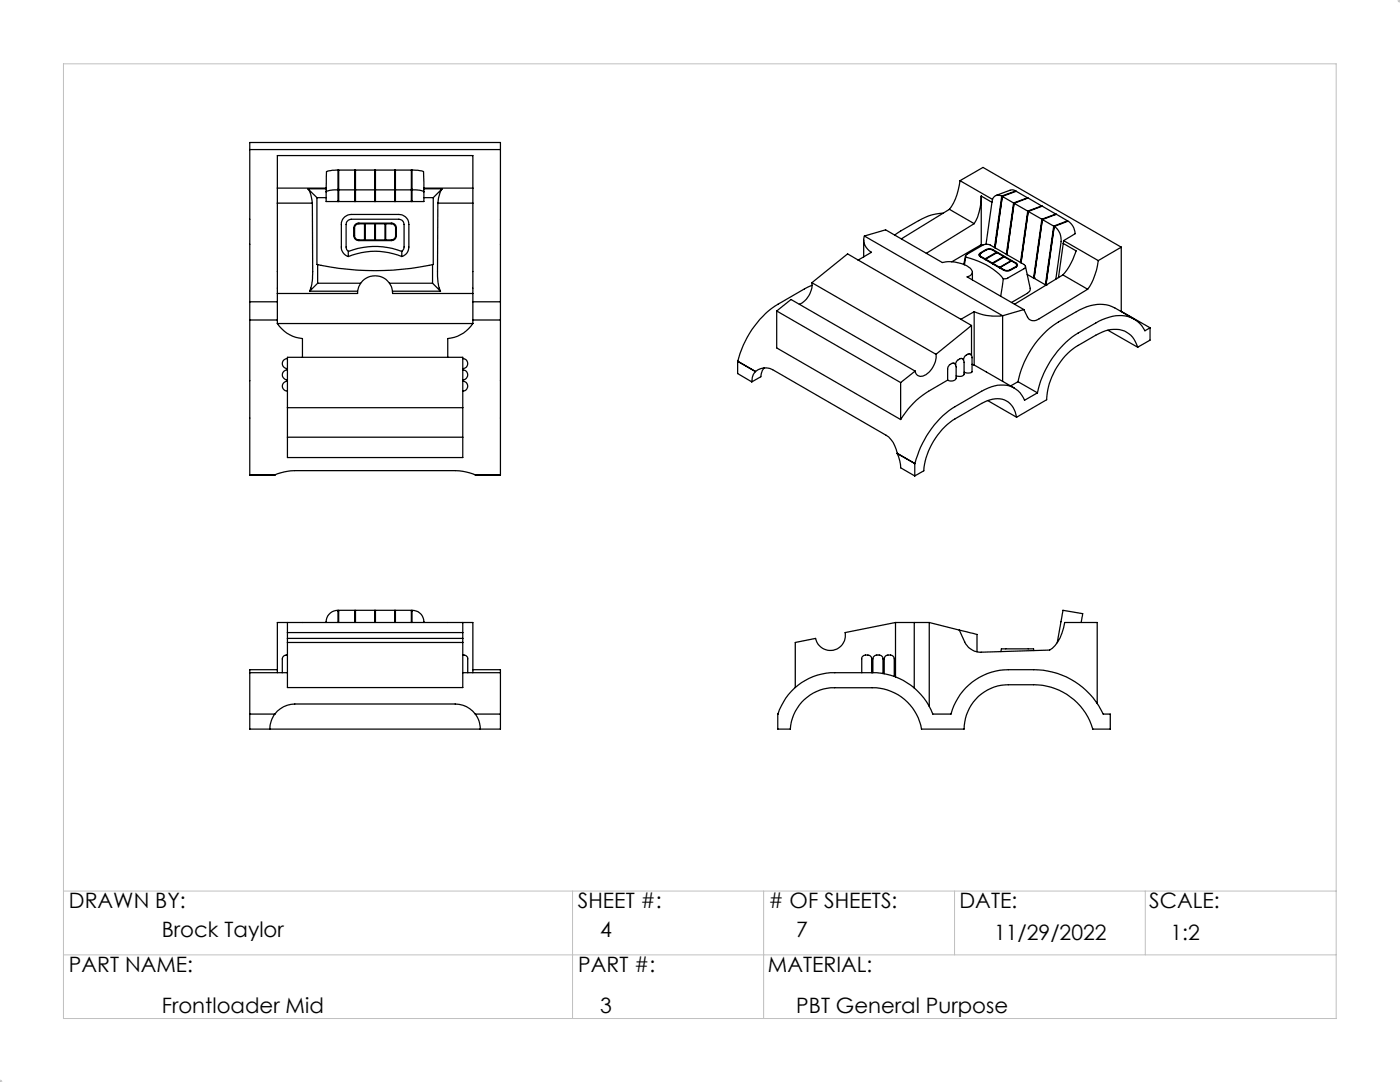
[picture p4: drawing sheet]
<svg xmlns="http://www.w3.org/2000/svg" width="279mm" height="216mm" viewBox="0 0 279 216" stroke-linecap="round" stroke-linejoin="round" font-family="sans-serif">
<g fill="none" stroke="#000" stroke-width=".25">
<path d="M49.8 29.8v30.4M49.8 29.8v-1.4h50.1v1.4M49.8 29.8h50.1M55.4 37.5v3M55.4 37.5v-6.5h39v6.5M55.4 37.5h9.7M61.5 37.7l.5 1.1 .3 1.7M61.5 37.7h3.6M61.5 37.7l1.8 1.7M63.3 39.4v13.4a55.2 55.2 0 0 0 23.2 0v-13.4M63.3 39.4h1.8M65.1 37.5l.1-3.2 1.1-.3 1.2-.1v6.3"/>
<path d="M65.1 37.5v2.7h19.5v-2.7M67.5 37.9h-.4a3.3 3.3 0 0 0-2 .4M67.5 37.7h.1M67.5 34h.1M67.6 37.9h3.2M70.8 37.7h.1M70.8 34h.1M70.9 37.9h3.9M74.8 37.7h.1M74.8 34h.1M74.9 37.9h3.9M78.8 37.7h.1"/>
<path d="M78.8 34h.1M78.9 37.9h3.2M82.1 37.7h.1M82.1 34h.1M82.2 37.9h.5a2.99 2.99 0 0 1 1.9 .4M84.6 37.5l-.1-3.2-1.1-.3-1.2-.1v6.3M84.6 37.5h9.8M84.6 37.7h3.6M84.6 39.4h1.9M88.2 37.7l-.4 .9-.4 1.9M88.2 37.7l-1.7 1.7M94.4 37.5v3"/>
<path d="M99.9 29.8v30.4M191.6 36.1l-.4 1.8a9.8 9.8 0 0 1-1.7 3.9M191.6 36.1l6.5 3.7M191.6 36.1l4.6-2.7 27.6 15.9M195.8 39.1a10.7 10.7 0 0 1-1.4 5.5M195.8 39.1v9.7M195.8 39.1l2.1 1.3M199.9 39.1a1.27 1.27 0 0 0-1.9 1.2l-1.2 8.5M199.9 39.1l-1.4 10.3M200 39.2h.1M200 39.2l2.3 1.3M200 39.2l-1.4 10.3"/>
<path d="M200 39.2l2.8-1 2.3 1.3M202.7 38.1l-.6-.2-.5 .1-2.8 1M202.7 38.1l-2.8 1M202.7 38.1v.1M205.1 39.5l-2.8 1M205.1 39.5v.1M55.4 58.6h16a3.5 3.5 0 0 1 3.5-3.6 3.5 3.5 0 0 1 3.5 3.6h16M55.4 40.5v24.1M55.4 40.5h6.9M61.8 58.1h9.6M62.3 40.5l.1 14.6a7.3 7.3 0 0 1-.6 3M63.4 56.5l-1.6 1.6"/>
<path d="M63.4 52.8v3.7M63.4 56.5h8.6M67.5 40.1h.1M67.6 40.2v-6.3h3.2v6.3M69.5 50.2l-.4-.8v-4.6a1.09 1.09 0 0 1 1-1.1h9.5a1.09 1.09 0 0 1 1 1.1v4.5v.4l-.4 .5M69.5 51.2a1.95 1.95 0 0 1-1.4-1.9v-4.5a1.97 1.97 0 0 1 2-2h9.5a1.97 1.97 0 0 1 2 2v4.5a1.95 1.95 0 0 1-1.4 1.9M69.5 50.2a14.7 14.7 0 0 1 10.7 0M69.5 50.2v1M69.5 51.2a13.9 13.9 0 0 1 10.7 0M70.8 44.9l.6-.4h6.7a.96 .96 0 0 1 1 1v1.5a.96 .96 0 0 1-1 1h-6.5a1.02 1.02 0 0 1-1-1v-1.5zM70.8 40.1h.1M70.9 40.2v-6.3h3.9v6.3"/>
<path d="M71 44.9l.4-.2h1.3v3.2h-1.1a.84 .84 0 0 1-.8-.9v-1.7zM72.9 44.7h1.9v3.2h-1.9zM74.8 40.1h.1M74.9 40.2v-6.3h3.9v6.3M74.9 44.7h1.9v3.2h-1.9zM77 44.7h1.1a.84 .84 0 0 1 .9 .8v1.5a.84 .84 0 0 1-.9 .9h-1.1zM77.7 56.5h8.6M78.3 58.1h9.6M78.8 40.1h.1M78.9 40.2v-6.3h3.2v6.3M80.2 50.2v1M82.1 40.1h.1"/>
<path d="M86.3 56.5l1.6 1.6M86.3 52.8v3.7M87.4 40.5l-.1 14.6 .2 1.9 .4 1.1M87.4 40.5h7M94.4 40.5v24.1M162 56.4a4.4 4.4 0 0 1-2.5 4.3M162 56.4l24.8 14.3M162.1 56.9l-1.6 .7-5.2 3.1a18.9 18.9 0 0 0-8.1 11.4M171.3 51.9l-2.1-1.2-7.2 5.7M171.3 51.9l20.5 11.8M172.4 47.9v3.4M172.5 47.1a2.68 2.68 0 0 0 1.4 3.2l-2.6 1.6"/>
<path d="M172.5 47.1l4.2-1.2 11.4 6.5a6.9 6.9 0 0 1 5.7 1.3 .92 .92 0 0 1 .1 1 .92 .92 0 0 1-.9 .5l11.3 6.6M172.5 47.1l27.6 15.9M188.2 42.5a9.7 9.7 0 0 0-4.9 1.5l-4.8 2.9M189.5 41.8l4.9 2.8M189.5 41.8l-9.6 5.9M192.7 51.1l-.4 1.7M192.7 51.3v-.3l.2-.2 3.3-1.9a1.57 1.57 0 0 1 1.4 0l6.8 3.9a.46 .46 0 0 1 .2 .4 .46 .46 0 0 1-.2 .4l-3.3 1.9-.9 .1M192.7 51.3l-.3 1.5M192.7 51.3a13.8 13.8 0 0 1 7.5 4.3M194.1 54.3v1.5M194.4 44.6l-9.5 6M195.5 50.8l.3 .5"/>
<path d="M195.6 50.5l1.3-.8h1.1l4.8 2.8a.43 .43 0 0 1 .3 .4 .43 .43 0 0 1-.3 .4l-1.1 .6a1.5 1.5 0 0 1-1.4 0l-4.6-2.6-.3-.4zM195.8 50.5l-.4 .4M195.8 48.8l-5.9 3.4M195.8 48.8l.3 .2M196.6 51.6v.2l.1-.1M196.7 51.7l1.3 .8M196.7 51.7v.1M198 52.5l.2 .1M198.2 52.6l1.3 .7M198.2 52.6v.1M198.9 50.3l-1-.5-.6-.1-1.5 .8a.38 .38 0 0 0-.3 .3 .38 .38 0 0 0 .3 .4l.8 .4M198.9 50.3l.1 .1"/>
<path d="M198.9 50.3l-2.3 1.3M198.9 50.3v.2M199 50.4l1.3 .8M199 50.4l-2.3 1.3M199.5 53.3v.1h.1M199.6 53.4v.1M200.2 55.6l-.5 3.5M200.3 51.2l.1 .1M200.3 51.2l-2.3 1.3M200.3 51.2v.1M200.4 51.3l-2.2 1.3M200.4 51.3l1.4 .7"/>
<path d="M201.8 52l.1 .1M201.8 52l-2.3 1.3M201.8 52v.1M201.9 52.1l.8 .4M201.9 52.1l-2.3 1.3M202.3 40.5l-1.5 10.3M202.4 40.6h.1M202.4 40.6l-1.5 10.2M202.4 40.6l2.7 1.5M202.4 40.6l2.8-1.1 2.7 1.6M202.7 52.5l.4 .5M202.7 52.5a.38 .38 0 0 1 .2 .4 .38 .38 0 0 1-.2 .3l-1.5 .8-.7-.1-.9-.5"/>
<path d="M202.9 52.9l-.2 .4M204.6 53.1l1 4.4v.5l-.6 .5-3.1 1.9M205 54.8l1.3 .7M205.1 42.1l-1.4 10.3M205.2 42.2l-1.4 10.3zM205.2 42.2l2.7 1.5M205.2 42.2l2.8-1.1 2.7 1.6M206.3 55.5h.1M206.4 55.5h.1M206.4 55.5l2.2 1.3M206.4 55.5h-.1M207.9 41.1l-2.8 1"/>
<path d="M207.9 41.1v.1M207.9 43.7l-1.6 11.8M208 43.9h.1M208 43.9l-1.6 11.6M208 43.8l-1.6 11.7M208 43.8l2.3 1.3M208 43.8l2.8-1 2.2 1.3M208.6 56.8l.1 .1M208.7 56.9h.1M208.7 56.8h.1M208.7 56.8h-.1M210.3 45.1l-1.7 11.7"/>
<path d="M210.4 45.2h.1M210.4 45.2l-1.7 11.6M210.4 45.2l2.7-1.1a3.1 3.1 0 0 1 1.5 2.5l-2.3 1.4M210.4 45.2a3.2 3.2 0 0 1 1.4 3l-1.1 7.5M210.4 45.2l-1.7 11.7M210.7 42.7l-2.8 1M210.7 42.7v.1M212.1 54.9l5 2.8M212.1 54.9l-9.6 5.8M212.2 48.6l2.6 1.5-1.4 3-1.3 1.8M212.2 48.6l-1 6.8M212.3 48l-.1 .6"/>
<path d="M212.3 48l6.9 4M213 44.1l-2.7 1M213 44.1v.1M217.1 57.7l-9.7 5.9a1.53 1.53 0 0 1-2.3-.3l-.8-1.5M219.2 52l-.7 2.9a8.5 8.5 0 0 1-1.4 2.8M223.8 49.3v12.9M223.8 49.3l-4.6 2.7M49.8 63.9v30.9M49.8 60.2v3.7M49.8 60.2h5.6M49.8 63.9h5.6M55.4 64.6a6.6 6.6 0 0 0 5 3v3.7"/>
<path d="M55.4 64.6h39M57.4 71.5a1.01 1.01 0 0 0-1.1 1 1.01 1.01 0 0 0 1.1 1.1M57.4 73.8a1.01 1.01 0 0 0-1.1 1 1.01 1.01 0 0 0 1.1 1M57.4 76.1a.99 .99 0 0 0-1.1 .9 .99 .99 0 0 0 1.1 1M92.4 71.5a1.01 1.01 0 0 1 .9 1 1.01 1.01 0 0 1-.9 1.1M92.4 73.8a1.01 1.01 0 0 1 .9 1 1.01 1.01 0 0 1-.9 1M92.4 76.1a.99 .99 0 0 1 .9 .9 .99 .99 0 0 1-.9 1M94.4 64.6a6.6 6.6 0 0 1-5 3v3.7M94.4 60.2h5.5M94.4 63.9h5.5M99.9 63.9v30.9M99.9 60.2v3.7"/>
<path d="M147.2 72.1v2.4l2.8 1.7M147.2 72.1l3.6 2M147.2 72.1h.1M150.8 74.1a3 3 0 0 1 3.4-.3l22.6 13.1a5.3 5.3 0 0 1 2.3 3.6M150.8 74.2a2.9 2.9 0 0 0-.8 2M150.8 74.1v.1M152.5 73.4l-.3 .5-.4 1.3-1.8 1M155 62.1v7.3l24.7 14.3M155 62.1l2.9-2.3 24.7 14.2M155 62.1l24.7 14.2M179.7 76.3v7.4M182.6 74l-2.9 2.3"/>
<path d="M186.8 70.7a4.3 4.3 0 0 1-2.9 4.4l-.7-.2-.4-.3-.2-.6M189.1 75.8l-3.8 2.3a16.8 16.8 0 0 0-5.6 5.6M189.4 72.8l.6-.3a.59 .59 0 0 1 .6 .1 .59 .59 0 0 1 .2 .6v2.3a1.13 1.13 0 0 1-1.7 .3v-2.3zM190.7 72.8v-.2a1.53 1.53 0 0 1 .9-1 .59 .59 0 0 1 .6 .1 .59 .59 0 0 1 .2 .6v2.5a1.42 1.42 0 0 1-1.6 .2M191.8 63.7l2.1 1.2M192.3 71.9v-.3a1.36 1.36 0 0 1 .9-.9 .59 .59 0 0 1 .6 .1 .59 .59 0 0 1 .2 .6v2.8l-.6 .2-1-.1M193.9 64.9l-7.1 5.8M193.9 64.9v6M194 72.7l.4 .1M194.4 72.8l8 4.6M194.4 62.2a10.3 10.3 0 0 0 5.7 .8M194.4 62.2l-2.6 1.5"/>
<path d="M194.4 62.2v10.6M197.1 79.9l5.8 3.4M200.1 63v13.1M203.2 76.2l-1.5 .8M203.2 76.2l3.8 2.2M204.3 61.8l-4.2 1.2M207 78.4l-2.5 1.5a4.9 4.9 0 0 0-6.7-2.7l-1.9 .9-5.3 3a18.9 18.9 0 0 0-8 11.4M221.1 65.9l5.9 3.4M223.8 62.1l5.7 3.3M226.3 63.7l-3.8-2.3a7.2 7.2 0 0 0-7 .4l-4.3 2.4a18.7 18.7 0 0 0-8 12M227 69.3a4.7 4.7 0 0 0-6.5-3.3l-1.8 .9-3.5 2a13.8 13.8 0 0 0-6.3 10.9l-6 3.5M229.5 65.4l-1 .6a5.6 5.6 0 0 0-7.1-2.7l-2 .8-4.2 2.4a18.8 18.8 0 0 0-8.2 11.9"/>
<path d="M229.5 65.4v2.5l-2.5 1.4M49.8 94.8h5.1M54.9 94.8l1.7-.6 2.2-.3h32l2.3 .3 1.8 .6M57.4 81.4v5.8M57.4 81.4v-10.1h35v10.1M57.4 87.2v4.1h35v-4.1M57.4 81.4h35M57.4 87.2h35M92.4 81.4v5.8M94.9 94.8h5M179 90.5a6.6 6.6 0 0 1 .7 2.8l2.9 1.7M179 90.5l3.6 2"/>
<path d="M179.1 90.5l3.5 2M179.1 90.5h-.1M182.6 92.5h.1M182.6 92.5v2.5M202.9 83.3a4 4 0 0 0-5.9-3.3l-6.4 3.6a13.9 13.9 0 0 0-6.2 10.3l-1.8 1.1M49.8 134.2v8.3M49.8 134.2h7.6M55.4 133.6h-5.6v.6M57.4 130.7h-.2a.81 .81 0 0 0-.9 .8v2.7M57.4 126.2v1.2M57.4 124.2h-2v10M57.4 127.4v9.8h35v-9.8"/>
<path d="M57.4 124.2v2M57.4 128.2h35M57.4 127.4h35M57.4 126.2h35M57.4 124.2h35M65.1 124.2a2.34 2.34 0 0 1 2.4-2.4v2.4M67.5 122h.1M67.6 124.2v-2.4h3.2v2.4M70.8 122h.1M70.9 124.2v-2.4h3.9v2.4M74.8 122h.1M74.9 124.2v-2.4h3.9v2.4"/>
<path d="M78.8 122h.1M78.9 124.2v-2.4h3.2v2.4M82.1 122h.1M82.2 124.2v-2.4a2.28 2.28 0 0 1 2.4 2.4M92.4 130.7h.2a.76 .76 0 0 1 .7 .8v2.7M92.4 126.2v1.2M92.4 124.2h2v10M92.4 134.2h7.5M92.4 124.2v2M94.4 133.6h5.5v.6M99.9 134.2v8.3M158.5 137.3a11.7 11.7 0 0 1 8.1-3.1h7.5a13 13 0 0 1 12.1 8.3h3.6a11.9 11.9 0 0 1 11.5-8.9h5a15.3 15.3 0 0 1 13.9 8.9h1.4v3h-3.5a12.4 12.4 0 0 0-11.8-8.9h-5a8.8 8.8 0 0 0-8.9 8.9h-8.5a9.9 9.9 0 0 0-9.8-8.3h-7.5a8.8 8.8 0 0 0-8.9 8.3h-2.5v-3a13.3 13.3 0 0 1 3.3-5.2z"/>
<path d="M172 134.2v-2.7a1.02 1.02 0 0 1 1-.8 1.02 1.02 0 0 1 1 .8v2.7M174.2 134.2v-2.7a1.04 1.04 0 0 1 1-.8 1.04 1.04 0 0 1 1 .8v2.9M176.5 134.4v-2.9a1.04 1.04 0 0 1 1-.8 1.04 1.04 0 0 1 1 .8v3.5M178.7 124.2l-10 2a3 3 0 0 1-2.4 3.6 3 3 0 0 1-3.5-2.4l-4.1 .8v9M178.7 124.2h3.8M178.7 124.2v10.9M182.5 124.2h3M182.5 124.2v13.1M185.5 124.2v16.8M185.5 124.2l6 1.5M191.5 125.7l1 2.4a3.6 3.6 0 0 0 3.3 2l13.7-.4a7.4 7.4 0 0 0 3-5.5h6.5v16.2M191.5 125.7l3.5 .9v3.5"/>
<path d="M206.3 129.8v-.3h-6.5l-.1 .5M215.8 124.2l.3-1.8-4-.6-1.1 6.4M49.8 142.5h5.1M49.8 142.5v3h50.1v-3M54.9 142.5a5 5 0 0 1 3.9-2h32a5 5 0 0 1 4.1 2M54.9 142.5a4.9 4.9 0 0 0-1 3M94.9 142.5a4.9 4.9 0 0 1 .9 3M94.9 142.5h5"/>
</g>
<g fill="none" stroke="#c0c0c0" stroke-width=".2">
<path d="M279.3 0l.1 .1M279.4 -.1v.6M279.4 0l-.4 .4M12.7 12.7h254v190.5h-254zM278.9 0h.5M12.7 177.8h254M114.3 177.8v25.4M152.4 177.8v25.4M190.5 177.8v12.7M228.6 177.8v12.7M12.7 190.5h254M-.1 215.9h.6"/>
<path d="M0 215.8l.1 .1M0 215.4v.5M.4 215.5l-.4 .4"/>
</g>
<g font-size="4.2">
<text x="13.8" y="181.2">DRAWN BY:</text>
<text x="115.3" y="181.2">SHEET #:</text>
<text x="153.4" y="181.2"># OF SHEETS:</text>
<text x="191.5" y="181.2">DATE:</text>
<text x="229.4" y="181.2">SCALE:</text>
<text x="32.3" y="187">Brock Taylor</text>
<text x="119.8" y="187">4</text>
<text x="158.9" y="187">7</text>
<text x="198.4" y="187.6">11/29/2022</text>
<text x="233.6" y="187.6">1:2</text>
<text x="13.8" y="193.9">PART NAME:</text>
<text x="115.4" y="193.9">PART #:</text>
<text x="153.2" y="193.9">MATERIAL:</text>
<text x="32.3" y="202.1">Frontloader Mid</text>
<text x="119.8" y="202.1">3</text>
<text x="158.9" y="202.1">PBT General Purpose</text>
</g>
</svg>
